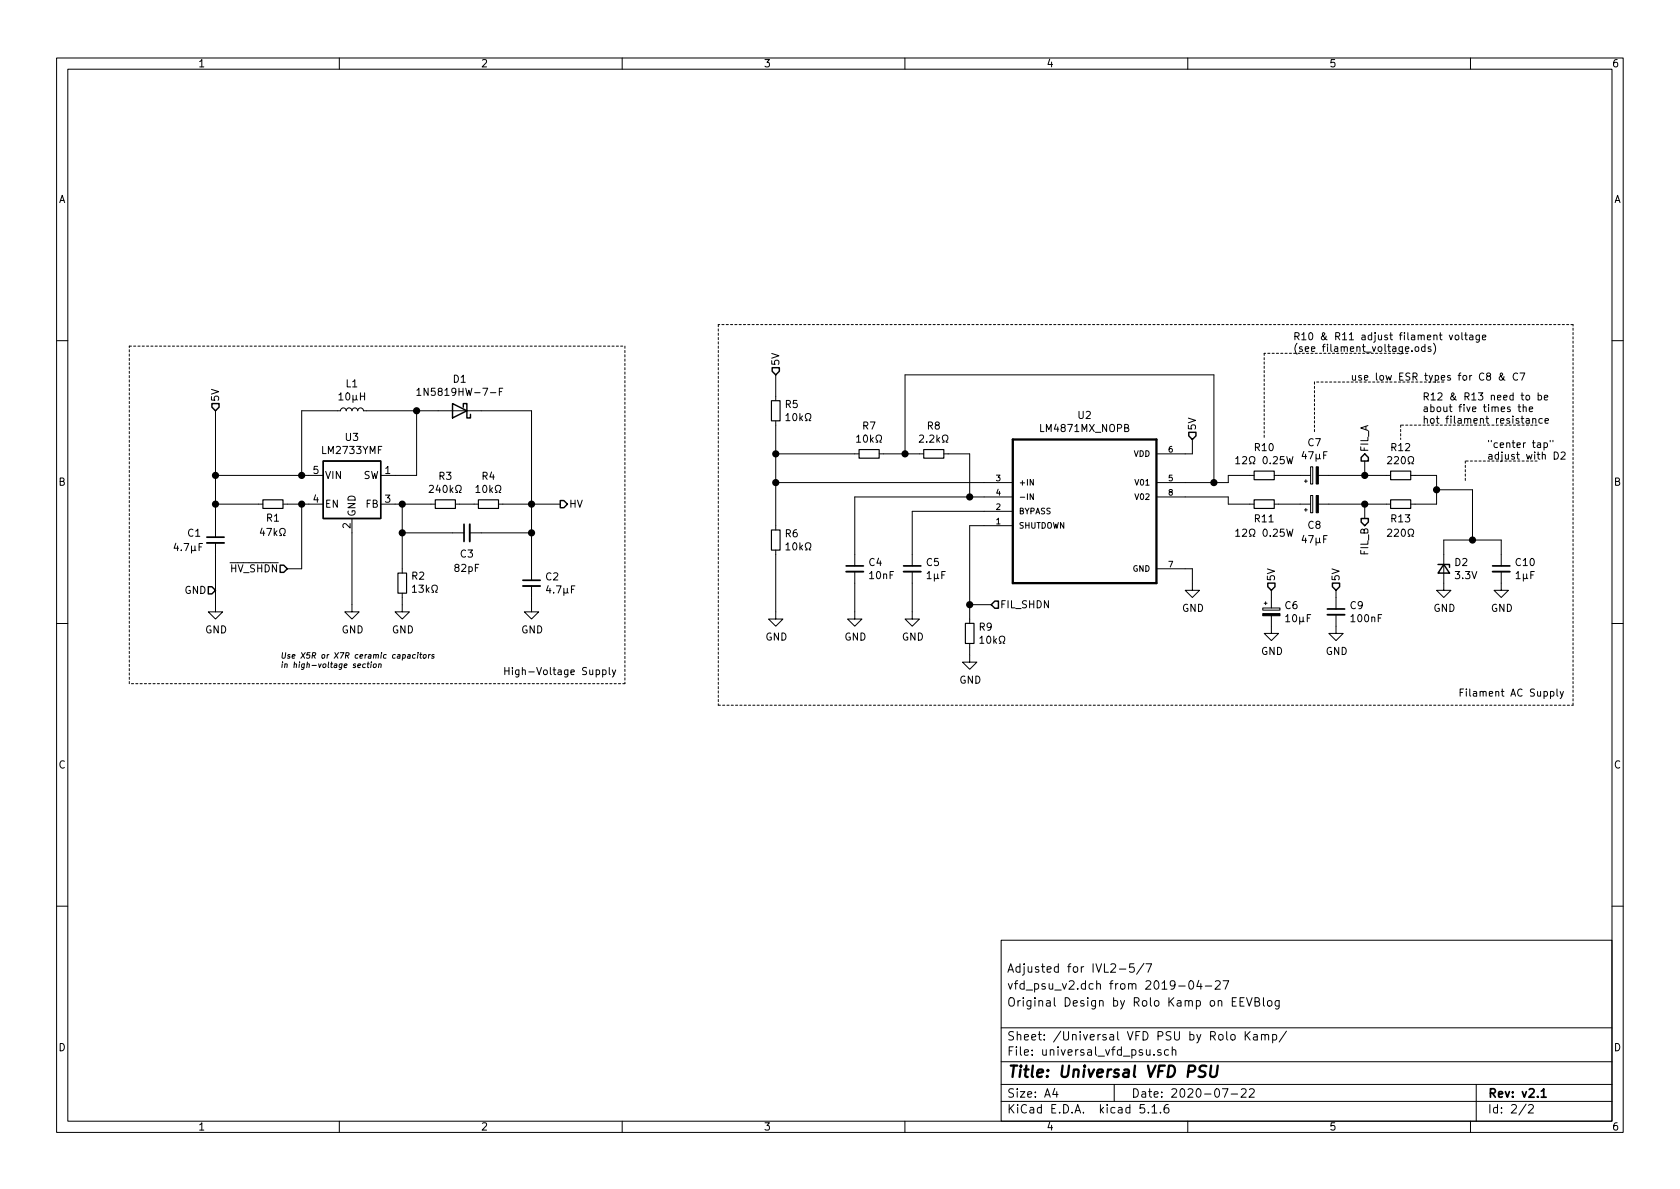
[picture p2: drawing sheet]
EESchema Schematic File Version 4
EELAYER 30 0
EELAYER END
$Descr A4 11693 8268
encoding utf-8
Sheet 2 2
Title "Universal VFD PSU"
Date "2020-07-22"
Rev "v2.1"
Comp ""
Comment1 "Original Design by Rolo Kamp on EEVBlog"
Comment2 "vfd_psu_v2.dch from 2019-04-27"
Comment3 "Adjusted for IVL2-5/7"
Comment4 ""
$EndDescr
$Comp
L Regulator_Switching:LM2733YMF U3
U 1 1
P 2450 3400
F 0 "U3" H 2450 3767 50  0000 C CNN
F 1 "LM2733YMF" H 2450 3676 50  0000 C CNN
F 2 "Package_TO_SOT_SMD:SOT-23-5" H 2500 3150 50  0001 L CIN
F 3 "http://www.ti.com/lit/ds/symlink/lm2733.pdf" H 2450 3500 50  0001 C CNN
F 4 "LM2733YMF/NOPBCT-ND" H 2450 3400 50  0001 C CNN "Digi-Key PN"
F 5 "LM2733YMF/NOPB" H 2450 3400 50  0001 C CNN "MPN"
F 6 "Texas Instr" H 2450 3400 50  0001 C CNN "Mfg"
	1    2450 3400
	1    0    0    -1  
$EndComp
$Comp
L Device:C_Small C1
U 1 1
P 1500 3750
F 0 "C1" H 1300 3800 50  0000 L CNN
F 1 "4.7µF" H 1200 3700 50  0000 L CNN
F 2 "Capacitor_SMD:C_0805_2012Metric_Pad1.15x1.40mm_HandSolder" H 1500 3750 50  0001 C CNN
F 3 "~" H 1500 3750 50  0001 C CNN
F 4 "587-5485-1-ND" H 1500 3750 50  0001 C CNN "Digi-Key PN"
F 5 "UMK212BBJ475KG-T" H 1500 3750 50  0001 C CNN "MPN"
F 6 "Taiyo Yuden" H 1500 3750 50  0001 C CNN "Mfg"
	1    1500 3750
	1    0    0    -1  
$EndComp
$Comp
L Device:C_Small C2
U 1 1
P 3700 4050
F 0 "C2" H 3792 4096 50  0000 L CNN
F 1 "4.7µF" H 3792 4005 50  0000 L CNN
F 2 "Capacitor_SMD:C_0805_2012Metric_Pad1.15x1.40mm_HandSolder" H 3700 4050 50  0001 C CNN
F 3 "~" H 3700 4050 50  0001 C CNN
F 4 "587-5485-1-ND" H 3700 4050 50  0001 C CNN "Digi-Key PN"
F 5 "UMK212BBJ475KG-T" H 3700 4050 50  0001 C CNN "MPN"
F 6 "Taiyo Yuden" H 3700 4050 50  0001 C CNN "Mfg"
	1    3700 4050
	1    0    0    -1  
$EndComp
$Comp
L Device:C_Small C3
U 1 1
P 3250 3700
F 0 "C3" V 3100 3700 50  0000 C CNN
F 1 "82pF" V 3000 3700 50  0000 C CNN
F 2 "Capacitor_SMD:C_0805_2012Metric_Pad1.15x1.40mm_HandSolder" H 3250 3700 50  0001 C CNN
F 3 "~" H 3250 3700 50  0001 C CNN
F 4 "311-1110-1-ND" H 3250 3700 50  0001 C CNN "Digi-Key PN"
F 5 "CC0805JRNPO9BN820" H 3250 3700 50  0001 C CNN "MPN"
F 6 "Yageo" H 3250 3700 50  0001 C CNN "Mfg"
	1    3250 3700
	0    -1   -1   0   
$EndComp
$Comp
L Device:R_Small R3
U 1 1
P 3100 3500
F 0 "R3" V 2904 3500 50  0000 C CNN
F 1 "240kΩ" V 2995 3500 50  0000 C CNN
F 2 "Resistor_SMD:R_0805_2012Metric_Pad1.15x1.40mm_HandSolder" H 3100 3500 50  0001 C CNN
F 3 "~" H 3100 3500 50  0001 C CNN
F 4 "311-240KCRCT-ND" H 3100 3500 50  0001 C CNN "Digi-Key PN"
F 5 "RC0805FR-07240KL" H 3100 3500 50  0001 C CNN "MPN"
F 6 "Yageo" H 3100 3500 50  0001 C CNN "Mfg"
	1    3100 3500
	0    1    1    0   
$EndComp
$Comp
L Device:R_Small R4
U 1 1
P 3400 3500
F 0 "R4" V 3204 3500 50  0000 C CNN
F 1 "10kΩ" V 3295 3500 50  0000 C CNN
F 2 "Resistor_SMD:R_0805_2012Metric_Pad1.15x1.40mm_HandSolder" H 3400 3500 50  0001 C CNN
F 3 "~" H 3400 3500 50  0001 C CNN
F 4 "311-10.0KCRCT-ND" H 3400 3500 50  0001 C CNN "Digi-Key PN"
F 5 "RC0805FR-0710KL" H 3400 3500 50  0001 C CNN "MPN"
F 6 "Yageo" H 3400 3500 50  0001 C CNN "Mfg"
	1    3400 3500
	0    1    1    0   
$EndComp
$Comp
L Device:R_Small R2
U 1 1
P 2800 4050
F 0 "R2" H 2741 4004 50  0000 R CNN
F 1 "13kΩ" H 2741 4095 50  0000 R CNN
F 2 "Resistor_SMD:R_0805_2012Metric_Pad1.15x1.40mm_HandSolder" H 2800 4050 50  0001 C CNN
F 3 "~" H 2800 4050 50  0001 C CNN
F 4 "311-13.0KCRCT-ND" H 2800 4050 50  0001 C CNN "Digi-Key PN"
F 5 "RC0805FR-0713KL" H 2800 4050 50  0001 C CNN "MPN"
F 6 "Yageo" H 2800 4050 50  0001 C CNN "Mfg"
	1    2800 4050
	-1   0    0    1   
$EndComp
$Comp
L Device:R_Small R1
U 1 1
P 1900 3500
F 0 "R1" V 1800 3500 50  0000 C CNN
F 1 "47kΩ" V 1700 3500 50  0000 C CNN
F 2 "Resistor_SMD:R_0805_2012Metric_Pad1.15x1.40mm_HandSolder" H 1900 3500 50  0001 C CNN
F 3 "~" H 1900 3500 50  0001 C CNN
F 4 "311-47.0KCRCT-ND" H 1900 3500 50  0001 C CNN "Digi-Key PN"
F 5 "RC0805FR-0747KL" H 1900 3500 50  0001 C CNN "MPN"
F 6 "Yageo" H 1900 3500 50  0001 C CNN "Mfg"
	1    1900 3500
	0    -1   -1   0   
$EndComp
$Comp
L Device:L_Small L1
U 1 1
P 2450 2850
F 0 "L1" V 2635 2850 50  0000 C CNN
F 1 "10µH" V 2544 2850 50  0000 C CNN
F 2 "Inductor_SMD:L_1210_3225Metric_Pad1.42x2.65mm_HandSolder" H 2450 2850 50  0001 C CNN
F 3 "https://ds.yuden.co.jp/TYCOMPAS/ut/detail?pn=LBC3225T100MR%20%20&u=M" H 2450 2850 50  0001 C CNN
F 4 "587-6332-1-ND" H 2450 2850 50  0001 C CNN "Digi-Key PN"
F 5 "LBC3225T100MR" H 2450 2850 50  0001 C CNN "MPN"
F 6 "Taiyo Yuden" H 2450 2850 50  0001 C CNN "Mfg"
	1    2450 2850
	0    -1   -1   0   
$EndComp
$Comp
L Diode:1N5819 D1
U 1 1
P 3200 2850
F 0 "D1" H 3200 2633 50  0000 C CNN
F 1 "1N5819HW-7-F" H 3200 2724 50  0000 C CNN
F 2 "Diode_SMD:D_SOD-123" H 3200 2675 50  0001 C CNN
F 3 "https://www.diodes.com/assets/Datasheets/ds30217.pdf" H 3200 2850 50  0001 C CNN
F 4 "1N5819HW-FDICT-ND" H 3200 2850 50  0001 C CNN "Digi-Key PN"
F 5 "1N5819HW-7-F" H 3200 2850 50  0001 C CNN "MPN"
F 6 "Diodes Inc." H 3200 2850 50  0001 C CNN "Mfg"
	1    3200 2850
	-1   0    0    1   
$EndComp
Text HLabel 1500 2850 1    50   Input ~ 0
5V
$Comp
L power:GND #PWR0101
U 1 1
P 1500 4200
F 0 "#PWR0101" H 1500 3950 50  0001 C CNN
F 1 "GND" H 1505 4027 50  0000 C CNN
F 2 "" H 1500 4200 50  0001 C CNN
F 3 "" H 1500 4200 50  0001 C CNN
	1    1500 4200
	1    0    0    -1  
$EndComp
Wire Wire Line
	2150 3300 2100 3300
Wire Wire Line
	1500 3300 1500 3500
Wire Wire Line
	1500 3850 1500 4200
Wire Wire Line
	1500 3300 1500 2850
Connection ~ 1500 3300
Wire Wire Line
	2150 3500 2100 3500
Connection ~ 1500 3500
Wire Wire Line
	1500 3500 1500 3650
Wire Wire Line
	2100 3300 2100 2850
Wire Wire Line
	2100 2850 2350 2850
Wire Wire Line
	2750 3500 2800 3500
Wire Wire Line
	3200 3500 3300 3500
Wire Wire Line
	2800 3500 2800 3700
Connection ~ 2800 3500
Wire Wire Line
	2800 3500 3000 3500
Wire Wire Line
	2800 3700 3150 3700
Connection ~ 2800 3700
Wire Wire Line
	2800 3700 2800 3950
Wire Wire Line
	3500 3500 3700 3500
Wire Wire Line
	3700 3500 3700 3700
Wire Wire Line
	3350 3700 3700 3700
Connection ~ 3700 3700
Wire Wire Line
	3700 3700 3700 3950
Wire Wire Line
	3700 3500 3700 2850
Wire Wire Line
	3700 2850 3350 2850
Connection ~ 3700 3500
Wire Wire Line
	2550 2850 2900 2850
Wire Wire Line
	2750 3300 2900 3300
Connection ~ 2900 2850
Wire Wire Line
	2900 2850 3050 2850
$Comp
L power:GND #PWR0102
U 1 1
P 2800 4200
F 0 "#PWR0102" H 2800 3950 50  0001 C CNN
F 1 "GND" H 2805 4027 50  0000 C CNN
F 2 "" H 2800 4200 50  0001 C CNN
F 3 "" H 2800 4200 50  0001 C CNN
	1    2800 4200
	1    0    0    -1  
$EndComp
Wire Wire Line
	2900 3300 2900 2850
$Comp
L power:GND #PWR0103
U 1 1
P 3700 4200
F 0 "#PWR0103" H 3700 3950 50  0001 C CNN
F 1 "GND" H 3705 4027 50  0000 C CNN
F 2 "" H 3700 4200 50  0001 C CNN
F 3 "" H 3700 4200 50  0001 C CNN
	1    3700 4200
	1    0    0    -1  
$EndComp
Wire Wire Line
	2800 4150 2800 4200
Wire Wire Line
	3700 4150 3700 4200
Text HLabel 3900 3500 2    50   Output ~ 0
HV
Wire Wire Line
	3900 3500 3700 3500
Text HLabel 2000 3950 0    50   Input ~ 0
~HV_SHDN~
Wire Wire Line
	2100 3950 2100 3500
Connection ~ 2100 3500
Wire Wire Line
	2100 3500 2000 3500
Wire Wire Line
	1500 3500 1800 3500
Wire Wire Line
	1500 3300 2100 3300
Connection ~ 2100 3300
Wire Wire Line
	2100 3950 2000 3950
$Comp
L power:GND #PWR0104
U 1 1
P 2450 4200
F 0 "#PWR0104" H 2450 3950 50  0001 C CNN
F 1 "GND" H 2455 4027 50  0000 C CNN
F 2 "" H 2450 4200 50  0001 C CNN
F 3 "" H 2450 4200 50  0001 C CNN
	1    2450 4200
	1    0    0    -1  
$EndComp
Wire Wire Line
	2450 4200 2450 3700
Text HLabel 1500 4100 0    50   Input ~ 0
GND
Wire Notes Line
	4350 4750 900  4750
Wire Notes Line
	900  4750 900  2400
Wire Notes Line
	900  2400 4350 2400
Wire Notes Line
	4350 2400 4350 4750
Text Notes 3500 4700 0    50   ~ 0
High-Voltage Supply
$Comp
L LM4871MX_NOPB:LM4871MX_NOPB U2
U 1 1
P 7550 3550
F 0 "U2" H 7550 4220 50  0000 C CNN
F 1 "LM4871MX_NOPB" H 7550 4129 50  0000 C CNN
F 2 "Package_SO:SOIC-8_3.9x4.9mm_P1.27mm" H 7550 3550 50  0001 L BNN
F 3 "https://www.ti.com/lit/ds/symlink/lm4871.pdf?HQS=TI-null-null-digikeymode-df-pf-null-wwe&ts=1595529775354" H 7550 3550 50  0001 C CNN
F 4 "LM4871MX/NOPBCT-ND" H 7550 3550 50  0001 C CNN "Digi-Key PN"
F 5 "LM4871MX/NOPB" H 7550 3550 50  0001 C CNN "MPN"
F 6 "Texas Instr" H 7550 3550 50  0001 C CNN "Mfg"
	1    7550 3550
	1    0    0    -1  
$EndComp
$Comp
L Device:C_Small C5
U 1 1
P 6350 3950
F 0 "C5" H 6442 3996 50  0000 L CNN
F 1 "1µF" H 6442 3905 50  0000 L CNN
F 2 "Capacitor_SMD:C_0805_2012Metric_Pad1.15x1.40mm_HandSolder" H 6350 3950 50  0001 C CNN
F 3 "~" H 6350 3950 50  0001 C CNN
F 4 "1276-6469-1-ND" H 6350 3950 50  0001 C CNN "Digi-Key PN"
F 5 "CL21B105KAFNNNG" H 6350 3950 50  0001 C CNN "MPN"
F 6 "Samsung" H 6350 3950 50  0001 C CNN "Mfg"
	1    6350 3950
	1    0    0    -1  
$EndComp
$Comp
L Device:C_Small C4
U 1 1
P 5950 3950
F 0 "C4" H 6042 3996 50  0000 L CNN
F 1 "10nF" H 6042 3905 50  0000 L CNN
F 2 "Capacitor_SMD:C_0805_2012Metric_Pad1.15x1.40mm_HandSolder" H 5950 3950 50  0001 C CNN
F 3 "~" H 5950 3950 50  0001 C CNN
F 4 "311-1136-1-ND" H 5950 3950 50  0001 C CNN "Digi-Key PN"
F 5 "CC0805KRX7R9BB103" H 5950 3950 50  0001 C CNN "MPN"
F 6 "Yageo" H 5950 3950 50  0001 C CNN "Mfg"
	1    5950 3950
	1    0    0    -1  
$EndComp
Text HLabel 8300 3050 1    50   Input ~ 0
5V
Wire Wire Line
	8250 3150 8300 3150
Wire Wire Line
	8300 3150 8300 3050
$Comp
L power:GND #PWR05
U 1 1
P 8300 4050
F 0 "#PWR05" H 8300 3800 50  0001 C CNN
F 1 "GND" H 8305 3877 50  0000 C CNN
F 2 "" H 8300 4050 50  0001 C CNN
F 3 "" H 8300 4050 50  0001 C CNN
	1    8300 4050
	1    0    0    -1  
$EndComp
Wire Wire Line
	8250 3950 8300 3950
Wire Wire Line
	8300 3950 8300 4050
$Comp
L power:GND #PWR04
U 1 1
P 6750 4550
F 0 "#PWR04" H 6750 4300 50  0001 C CNN
F 1 "GND" H 6755 4377 50  0000 C CNN
F 2 "" H 6750 4550 50  0001 C CNN
F 3 "" H 6750 4550 50  0001 C CNN
	1    6750 4550
	1    0    0    -1  
$EndComp
$Comp
L Device:R_Small R9
U 1 1
P 6750 4400
F 0 "R9" H 6809 4446 50  0000 L CNN
F 1 "10kΩ" H 6809 4355 50  0000 L CNN
F 2 "Resistor_SMD:R_0805_2012Metric_Pad1.15x1.40mm_HandSolder" H 6750 4400 50  0001 C CNN
F 3 "~" H 6750 4400 50  0001 C CNN
F 4 "311-10.0KCRCT-ND" H 6750 4400 50  0001 C CNN "Digi-Key PN"
F 5 "RC0805FR-0710KL" H 6750 4400 50  0001 C CNN "MPN"
F 6 "Yageo" H 6750 4400 50  0001 C CNN "Mfg"
	1    6750 4400
	1    0    0    -1  
$EndComp
Wire Wire Line
	6750 3650 6850 3650
Text HLabel 6900 4200 2    50   Input ~ 0
FIL_SHDN
Wire Wire Line
	6850 3550 6350 3550
Wire Wire Line
	6350 3550 6350 3850
$Comp
L power:GND #PWR03
U 1 1
P 6350 4250
F 0 "#PWR03" H 6350 4000 50  0001 C CNN
F 1 "GND" H 6355 4077 50  0000 C CNN
F 2 "" H 6350 4250 50  0001 C CNN
F 3 "" H 6350 4250 50  0001 C CNN
	1    6350 4250
	1    0    0    -1  
$EndComp
$Comp
L power:GND #PWR02
U 1 1
P 5950 4250
F 0 "#PWR02" H 5950 4000 50  0001 C CNN
F 1 "GND" H 5955 4077 50  0000 C CNN
F 2 "" H 5950 4250 50  0001 C CNN
F 3 "" H 5950 4250 50  0001 C CNN
	1    5950 4250
	1    0    0    -1  
$EndComp
Wire Wire Line
	5950 4050 5950 4250
Wire Wire Line
	6350 4050 6350 4250
Wire Wire Line
	5950 3850 5950 3450
Wire Wire Line
	5950 3450 6750 3450
$Comp
L Device:R_Small R6
U 1 1
P 5400 3750
F 0 "R6" H 5459 3796 50  0000 L CNN
F 1 "10kΩ" H 5459 3705 50  0000 L CNN
F 2 "Resistor_SMD:R_0805_2012Metric_Pad1.15x1.40mm_HandSolder" H 5400 3750 50  0001 C CNN
F 3 "~" H 5400 3750 50  0001 C CNN
F 4 "311-10.0KCRCT-ND" H 5400 3750 50  0001 C CNN "Digi-Key PN"
F 5 "RC0805FR-0710KL" H 5400 3750 50  0001 C CNN "MPN"
F 6 "Yageo" H 5400 3750 50  0001 C CNN "Mfg"
	1    5400 3750
	1    0    0    -1  
$EndComp
$Comp
L Device:R_Small R5
U 1 1
P 5400 2850
F 0 "R5" H 5459 2896 50  0000 L CNN
F 1 "10kΩ" H 5459 2805 50  0000 L CNN
F 2 "Resistor_SMD:R_0805_2012Metric_Pad1.15x1.40mm_HandSolder" H 5400 2850 50  0001 C CNN
F 3 "~" H 5400 2850 50  0001 C CNN
F 4 "311-10.0KCRCT-ND" H 5400 2850 50  0001 C CNN "Digi-Key PN"
F 5 "RC0805FR-0710KL" H 5400 2850 50  0001 C CNN "MPN"
F 6 "Yageo" H 5400 2850 50  0001 C CNN "Mfg"
	1    5400 2850
	1    0    0    -1  
$EndComp
Text HLabel 5400 2600 1    50   Input ~ 0
5V
Wire Wire Line
	5400 2600 5400 2750
Wire Wire Line
	5400 2950 5400 3150
$Comp
L power:GND #PWR01
U 1 1
P 5400 4250
F 0 "#PWR01" H 5400 4000 50  0001 C CNN
F 1 "GND" H 5405 4077 50  0000 C CNN
F 2 "" H 5400 4250 50  0001 C CNN
F 3 "" H 5400 4250 50  0001 C CNN
	1    5400 4250
	1    0    0    -1  
$EndComp
Wire Wire Line
	5400 4250 5400 3850
Wire Wire Line
	6850 3350 5400 3350
Connection ~ 5400 3350
Wire Wire Line
	5400 3350 5400 3650
$Comp
L Device:R_Small R8
U 1 1
P 6500 3150
F 0 "R8" V 6304 3150 50  0000 C CNN
F 1 "2.2kΩ" V 6395 3150 50  0000 C CNN
F 2 "Resistor_SMD:R_0805_2012Metric_Pad1.15x1.40mm_HandSolder" H 6500 3150 50  0001 C CNN
F 3 "~" H 6500 3150 50  0001 C CNN
F 4 "311-2.20KCRCT-ND" H 6500 3150 50  0001 C CNN "Digi-Key PN"
F 5 "RC0805FR-072K2L" H 6500 3150 50  0001 C CNN "MPN"
F 6 "Yageo" H 6500 3150 50  0001 C CNN "Mfg"
	1    6500 3150
	0    1    1    0   
$EndComp
$Comp
L Device:R_Small R7
U 1 1
P 6050 3150
F 0 "R7" V 5854 3150 50  0000 C CNN
F 1 "10kΩ" V 5945 3150 50  0000 C CNN
F 2 "Resistor_SMD:R_0805_2012Metric_Pad1.15x1.40mm_HandSolder" H 6050 3150 50  0001 C CNN
F 3 "~" H 6050 3150 50  0001 C CNN
F 4 "311-10.0KCRCT-ND" H 6050 3150 50  0001 C CNN "Digi-Key PN"
F 5 "RC0805FR-0710KL" H 6050 3150 50  0001 C CNN "MPN"
F 6 "Yageo" H 6050 3150 50  0001 C CNN "Mfg"
	1    6050 3150
	0    1    1    0   
$EndComp
Wire Wire Line
	5400 3150 5950 3150
Connection ~ 5400 3150
Wire Wire Line
	5400 3150 5400 3350
Wire Wire Line
	6150 3150 6300 3150
Wire Wire Line
	6600 3150 6750 3150
Wire Wire Line
	6750 3150 6750 3450
Connection ~ 6750 3450
Wire Wire Line
	6750 3450 6850 3450
Wire Wire Line
	6300 3150 6300 2600
Wire Wire Line
	6300 2600 8450 2600
Wire Wire Line
	8450 2600 8450 3350
Wire Wire Line
	8450 3350 8250 3350
Connection ~ 6300 3150
Wire Wire Line
	6300 3150 6400 3150
Wire Wire Line
	8250 3450 8550 3450
Wire Wire Line
	8450 3350 8550 3350
Connection ~ 8450 3350
$Comp
L Device:CP_Small C7
U 1 1
P 9150 3300
F 0 "C7" V 9375 3300 50  0000 C CNN
F 1 "47µF" V 9284 3300 50  0000 C CNN
F 2 "Capacitor_SMD:CP_Elec_6.3x5.9" H 9150 3300 50  0001 C CNN
F 3 "~" H 9150 3300 50  0001 C CNN
F 4 "493-6385-1-ND" H 9150 3300 50  0001 C CNN "Digi-Key PN"
F 5 "UCD1E470MCL1GS" H 9150 3300 50  0001 C CNN "MPN"
F 6 "Nichicon" H 9150 3300 50  0001 C CNN "Mfg"
	1    9150 3300
	0    -1   -1   0   
$EndComp
$Comp
L Device:CP_Small C8
U 1 1
P 9150 3500
F 0 "C8" V 9000 3500 50  0000 C CNN
F 1 "47µF" V 8900 3500 50  0000 C CNN
F 2 "Capacitor_SMD:CP_Elec_6.3x5.9" H 9150 3500 50  0001 C CNN
F 3 "~" H 9150 3500 50  0001 C CNN
F 4 "493-6385-1-ND" H 9150 3500 50  0001 C CNN "Digi-Key PN"
F 5 "UCD1E470MCL1GS" H 9150 3500 50  0001 C CNN "MPN"
F 6 "Nichicon" H 9150 3500 50  0001 C CNN "Mfg"
	1    9150 3500
	0    -1   -1   0   
$EndComp
$Comp
L Device:R_Small R10
U 1 1
P 8800 3300
F 0 "R10" V 8604 3300 50  0000 C CNN
F 1 "12Ω 0.25W" V 8695 3300 50  0000 C CNN
F 2 "Resistor_SMD:R_1206_3216Metric_Pad1.42x1.75mm_HandSolder" H 8800 3300 50  0001 C CNN
F 3 "~" H 8800 3300 50  0001 C CNN
F 4 "311-10.0FRCT-ND" H 8800 3300 50  0001 C CNN "Digi-Key PN"
F 5 "RC1206FR-0710RL" H 8800 3300 50  0001 C CNN "MPN"
F 6 "Yageo" H 8800 3300 50  0001 C CNN "Mfg"
	1    8800 3300
	0    1    1    0   
$EndComp
$Comp
L Device:R_Small R11
U 1 1
P 8800 3500
F 0 "R11" V 8900 3500 50  0000 C CNN
F 1 "12Ω 0.25W" V 9000 3500 50  0000 C CNN
F 2 "Resistor_SMD:R_1206_3216Metric_Pad1.42x1.75mm_HandSolder" H 8800 3500 50  0001 C CNN
F 3 "~" H 8800 3500 50  0001 C CNN
F 4 "311-10.0FRCT-ND" H 8800 3500 50  0001 C CNN "Digi-Key PN"
F 5 "RC1206FR-0710RL" H 8800 3500 50  0001 C CNN "MPN"
F 6 "Yageo" H 8800 3500 50  0001 C CNN "Mfg"
	1    8800 3500
	0    1    1    0   
$EndComp
$Comp
L Device:R_Small R13
U 1 1
P 9750 3500
F 0 "R13" V 9850 3500 50  0000 C CNN
F 1 "220Ω" V 9950 3500 50  0000 C CNN
F 2 "Resistor_SMD:R_0805_2012Metric_Pad1.15x1.40mm_HandSolder" H 9750 3500 50  0001 C CNN
F 3 "~" H 9750 3500 50  0001 C CNN
F 4 "311-220CRCT-ND" H 9750 3500 50  0001 C CNN "Digi-Key PN"
F 5 "RC0805FR-07220RL" H 9750 3500 50  0001 C CNN "MPN"
F 6 "Yageo" H 9750 3500 50  0001 C CNN "Mfg"
	1    9750 3500
	0    1    1    0   
$EndComp
$Comp
L Device:R_Small R12
U 1 1
P 9750 3300
F 0 "R12" V 9554 3300 50  0000 C CNN
F 1 "220Ω" V 9645 3300 50  0000 C CNN
F 2 "Resistor_SMD:R_0805_2012Metric_Pad1.15x1.40mm_HandSolder" H 9750 3300 50  0001 C CNN
F 3 "~" H 9750 3300 50  0001 C CNN
F 4 "311-220CRCT-ND" H 9750 3300 50  0001 C CNN "Digi-Key PN"
F 5 "RC0805FR-07220RL" H 9750 3300 50  0001 C CNN "MPN"
F 6 "Yageo" H 9750 3300 50  0001 C CNN "Mfg"
	1    9750 3300
	0    1    1    0   
$EndComp
Wire Wire Line
	8550 3350 8550 3300
Wire Wire Line
	8550 3300 8700 3300
Wire Wire Line
	8550 3450 8550 3500
Wire Wire Line
	8550 3500 8700 3500
Wire Wire Line
	8900 3300 9050 3300
Wire Wire Line
	8900 3500 9050 3500
Wire Wire Line
	9250 3500 9500 3500
Text HLabel 9500 3600 3    50   Output ~ 0
FIL_B
Wire Wire Line
	9250 3300 9500 3300
Text HLabel 9500 3200 1    50   Output ~ 0
FIL_A
Wire Wire Line
	9500 3600 9500 3500
Connection ~ 9500 3500
Wire Wire Line
	9500 3500 9650 3500
Wire Wire Line
	9500 3300 9500 3200
Connection ~ 9500 3300
Wire Wire Line
	9500 3300 9650 3300
$Comp
L Device:D_Zener_Small D2
U 1 1
P 10050 3950
F 0 "D2" V 10004 4020 50  0000 L CNN
F 1 "3.3V" V 10095 4020 50  0000 L CNN
F 2 "Diode_SMD:D_SOD-123" V 10050 3950 50  0001 C CNN
F 3 "~" V 10050 3950 50  0001 C CNN
F 4 "MMSZ4684T1GOSCT-ND" H 10050 3950 50  0001 C CNN "Digi-Key PN"
F 5 "MMSZ4684T1G" H 10050 3950 50  0001 C CNN "MPN"
F 6 "ON Semi" H 10050 3950 50  0001 C CNN "Mfg"
	1    10050 3950
	0    1    1    0   
$EndComp
$Comp
L Device:C_Small C10
U 1 1
P 10450 3950
F 0 "C10" H 10542 3996 50  0000 L CNN
F 1 "1µF" H 10542 3905 50  0000 L CNN
F 2 "Capacitor_SMD:C_0805_2012Metric_Pad1.15x1.40mm_HandSolder" H 10450 3950 50  0001 C CNN
F 3 "~" H 10450 3950 50  0001 C CNN
F 4 "1276-6469-1-ND" H 10450 3950 50  0001 C CNN "Digi-Key PN"
F 5 "CL21B105KAFNNNG" H 10450 3950 50  0001 C CNN "MPN"
F 6 "Samsung" H 10450 3950 50  0001 C CNN "Mfg"
	1    10450 3950
	1    0    0    -1  
$EndComp
Wire Wire Line
	9850 3300 10000 3300
Wire Wire Line
	10000 3300 10000 3400
Wire Wire Line
	10000 3500 9850 3500
Wire Wire Line
	10000 3400 10250 3400
Wire Wire Line
	10250 3750 10050 3750
Wire Wire Line
	10050 3750 10050 3850
Connection ~ 10000 3400
Wire Wire Line
	10000 3400 10000 3500
Connection ~ 10250 3750
Wire Wire Line
	10450 3750 10450 3850
Wire Wire Line
	10250 3750 10450 3750
$Comp
L power:GND #PWR08
U 1 1
P 10050 4050
F 0 "#PWR08" H 10050 3800 50  0001 C CNN
F 1 "GND" H 10055 3877 50  0000 C CNN
F 2 "" H 10050 4050 50  0001 C CNN
F 3 "" H 10050 4050 50  0001 C CNN
	1    10050 4050
	1    0    0    -1  
$EndComp
$Comp
L power:GND #PWR09
U 1 1
P 10450 4050
F 0 "#PWR09" H 10450 3800 50  0001 C CNN
F 1 "GND" H 10455 3877 50  0000 C CNN
F 2 "" H 10450 4050 50  0001 C CNN
F 3 "" H 10450 4050 50  0001 C CNN
	1    10450 4050
	1    0    0    -1  
$EndComp
Wire Wire Line
	10250 3400 10250 3750
$Comp
L Device:CP_Small C6
U 1 1
P 8850 4250
F 0 "C6" H 8938 4296 50  0000 L CNN
F 1 "10µF" H 8938 4205 50  0000 L CNN
F 2 "Capacitor_SMD:CP_Elec_4x5.4" H 8850 4250 50  0001 C CNN
F 3 "~" H 8850 4250 50  0001 C CNN
F 4 "493-2100-1-ND" H 8850 4250 50  0001 C CNN "Digi-Key PN"
F 5 "UWX1C100MCL1GB" H 8850 4250 50  0001 C CNN "MPN"
F 6 "Nichicon" H 8850 4250 50  0001 C CNN "Mfg"
	1    8850 4250
	1    0    0    -1  
$EndComp
$Comp
L Device:C_Small C9
U 1 1
P 9300 4250
F 0 "C9" H 9392 4296 50  0000 L CNN
F 1 "100nF" H 9392 4205 50  0000 L CNN
F 2 "Capacitor_SMD:C_0805_2012Metric_Pad1.15x1.40mm_HandSolder" H 9300 4250 50  0001 C CNN
F 3 "~" H 9300 4250 50  0001 C CNN
F 4 "1276-1099-1-ND" H 9300 4250 50  0001 C CNN "Digi-Key PN"
F 5 "CL21B104KACNNNC" H 9300 4250 50  0001 C CNN "MPN"
F 6 "Samsung" H 9300 4250 50  0001 C CNN "Mfg"
	1    9300 4250
	1    0    0    -1  
$EndComp
Text HLabel 8850 4100 1    50   Input ~ 0
5V
Text HLabel 9300 4100 1    50   Input ~ 0
5V
$Comp
L power:GND #PWR07
U 1 1
P 9300 4350
F 0 "#PWR07" H 9300 4100 50  0001 C CNN
F 1 "GND" H 9305 4177 50  0000 C CNN
F 2 "" H 9300 4350 50  0001 C CNN
F 3 "" H 9300 4350 50  0001 C CNN
	1    9300 4350
	1    0    0    -1  
$EndComp
$Comp
L power:GND #PWR06
U 1 1
P 8850 4350
F 0 "#PWR06" H 8850 4100 50  0001 C CNN
F 1 "GND" H 8855 4177 50  0000 C CNN
F 2 "" H 8850 4350 50  0001 C CNN
F 3 "" H 8850 4350 50  0001 C CNN
	1    8850 4350
	1    0    0    -1  
$EndComp
Wire Wire Line
	9300 4100 9300 4150
Wire Wire Line
	8850 4100 8850 4150
Wire Notes Line
	5000 2250 5000 4900
Wire Notes Line
	5000 4900 10950 4900
Wire Notes Line
	10950 4900 10950 2250
Wire Notes Line
	10950 2250 5000 2250
Text Notes 10150 4850 0    50   ~ 0
Filament AC Supply
Text Notes 9400 2650 0    50   ~ 0
use low ESR types for C8 & C7
Wire Wire Line
	6750 3650 6750 4200
Wire Wire Line
	6900 4200 6750 4200
Connection ~ 6750 4200
Wire Wire Line
	6750 4200 6750 4300
Wire Wire Line
	6750 4500 6750 4550
Text Notes 9000 2450 0    50   ~ 0
R10 & R11 adjust filament voltage\n(see filament_voltage.ods)
Wire Notes Line
	9800 2450 8800 2450
Wire Notes Line
	8800 2450 8800 3050
Wire Notes Line
	10050 2650 9150 2650
Wire Notes Line
	9150 2650 9150 3000
Wire Notes Line
	10700 2950 9750 2950
Wire Notes Line
	9750 2950 9750 3050
Text Notes 10350 3200 0    50   ~ 0
"center tap"\nadjust with D2
Wire Notes Line
	10700 3200 10200 3200
Wire Notes Line
	10200 3200 10200 3350
Text Notes 1950 4650 0    39   Italic 0
Use X5R or X7R ceramic capacitors\nin high-voltage section
Text Notes 9900 2950 0    50   ~ 0
R12 & R13 need to be\nabout five times the\nhot filament resistance
$EndSCHEMATC
